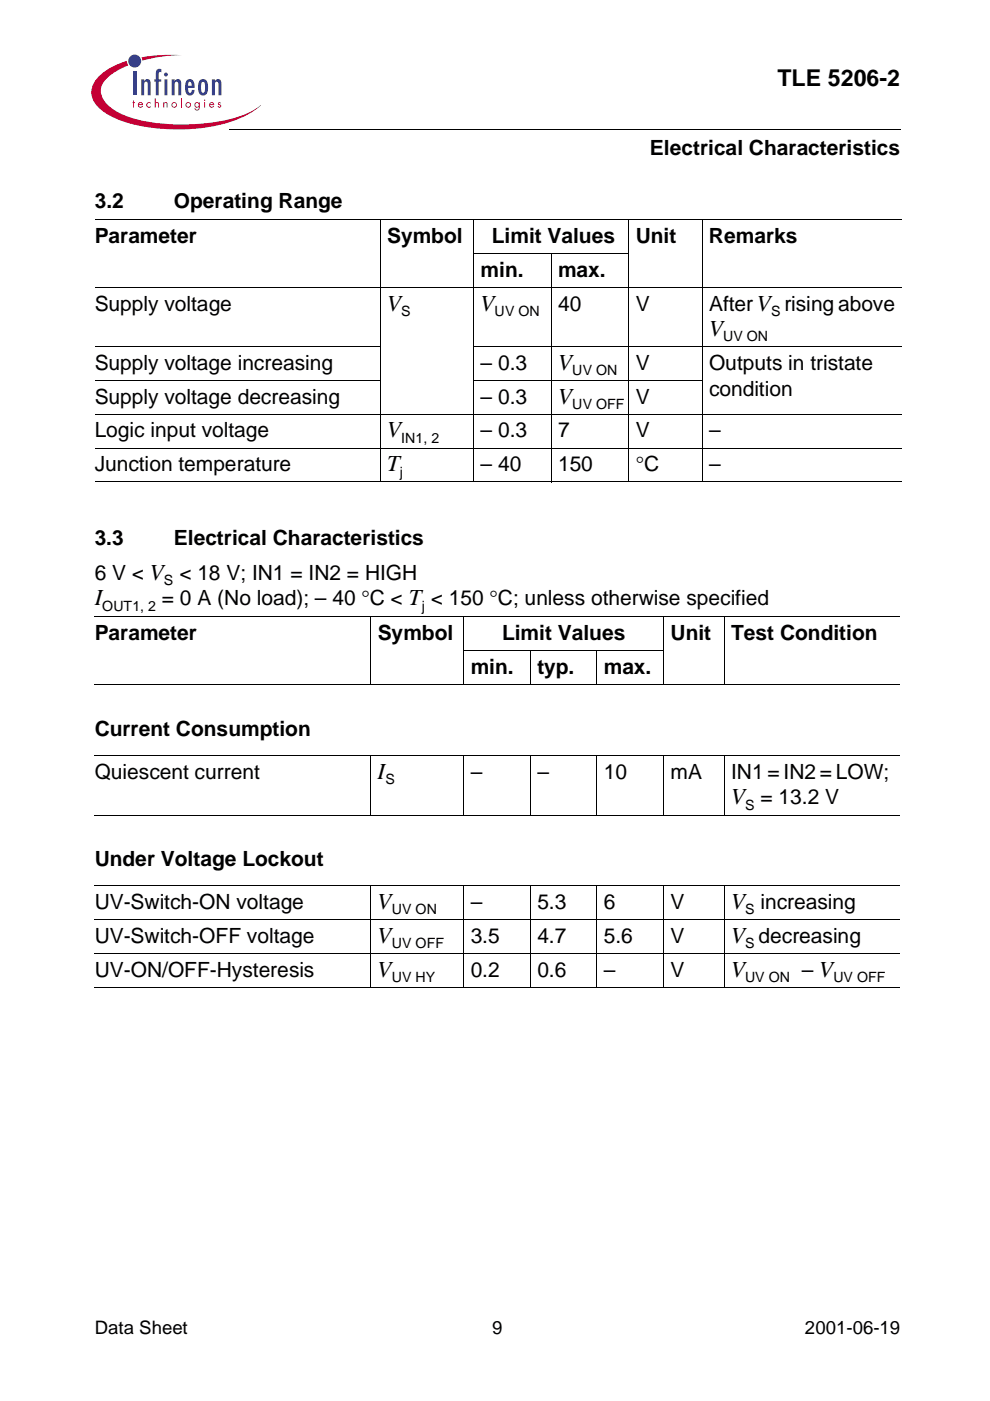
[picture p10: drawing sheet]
<svg xmlns="http://www.w3.org/2000/svg" width="210mm" height="297mm" viewBox="0 0 210 297" stroke-linecap="round" stroke-linejoin="round" font-family="sans-serif">
<g fill="#c40035">
<path d="M28.2 21.3h.2v.4h.2v.2h-.2v.9h-.2v-.9h-.1z"/>
<path d="M31.2 21.8l.6-.1 .2 .1v.2a.41 .41 0 0 0-.7-.1 .41 .41 0 0 0 .1 .7 .41 .41 0 0 0 .6-.1v.2a.6 .6 0 0 1-.8-.1 .6 .6 0 0 1 0-.8z"/>
<path d="M32.8 20.8h.2v1l.3-.2 .4 .3v.9h-.2v-.8l-.2-.2-.3 .3v.7h-.2z"/>
<path d="M34.6 21.7h.2v.1l.3-.2 .3 .1 .1 1.1h-.2v-.8l-.2-.2-.3 .3v.7h-.2z"/>
<path d="M38.3 20.8h.2v2h-.2z"/>
<path d="M46.2 21.8a.33 .33 0 0 1 .6 .1h-.4l.1 .2a.4 .4 0 0 1 .4 .3 .4 .4 0 0 1-.3 .4 .4 .4 0 0 1-.5-.2h.6l-.1-.3a.4 .4 0 0 1-.4-.5z"/>
<path d="M30 12.2a35.9 35.9 0 0 1 8.6-.5 31.2 31.2 0 0 0-8.4 1.2z"/>
<path d="M21 16.1a14.5 14.5 0 0 1 5.9-3.2l.3 1a9.8 9.8 0 0 0-5.7 4.3 4 4 0 0 0 1.7 4.4 20.4 20.4 0 0 0 11.2 3.6 39.1 39.1 0 0 0 18.4-2.3l2.5-1.6a19.1 19.1 0 0 1-10.1 4.5 40.7 40.7 0 0 1-19.8-1.3 9.9 9.9 0 0 1-5.6-4.2 4.3 4.3 0 0 1 1.2-5.2z"/>
<path d="M29.5 22l.3-.2 .3 .3h-.7zM29.4 21.8a.59 .59 0 0 0 0 .9 .59 .59 0 0 0 .9-.2l-.2-.1-.2 .2a.37 .37 0 0 1-.5-.3h.9a.54 .54 0 0 0-.3-.6 .54 .54 0 0 0-.6 .1z"/>
<path d="M36.5 22.2a.41 .41 0 0 1 .8 0 .41 .41 0 0 1-.8 0zM36.3 22.2a.6 .6 0 0 0 1.2 0 .6 .6 0 0 0-1.2 0z"/>
<path d="M39.5 22.2a.41 .41 0 0 1 .8 0 .41 .41 0 0 1-.8 0zM39.3 22.2a.6 .6 0 0 0 1.2 0 .6 .6 0 0 0-1.2 0z"/>
<path d="M41.4 22.2a.4 .4 0 0 1 .8 0 .4 .4 0 0 1-.8 0zM41.4 21.8a.57 .57 0 0 0-.1 .8 .57 .57 0 0 0 .8 0 .44 .44 0 0 1 0 .5 .44 .44 0 0 1-.5 .1l-.2-.3h-.2a.56 .56 0 0 0 .7 .5 .56 .56 0 0 0 .4-.6v-1.1h-.2v.1l-.3-.2z"/>
<path d="M43.3 21.7h.2v1.1h-.2zM43.3 21.2a.14 .14 0 0 1 .2 0 .14 .14 0 0 1-.2 0z"/>
<path d="M44.6 22l.3-.2 .3 .3h-.7zM44.5 21.8a.59 .59 0 0 0 0 .9 .59 .59 0 0 0 .9-.2l-.2-.1-.2 .2a.37 .37 0 0 1-.5-.3h.9a.54 .54 0 0 0-.3-.6 .54 .54 0 0 0-.6 .1z"/>
</g>
<g fill="#343e93">
<path d="M28.2 15.2h.7v5h-.7z"/>
<path d="M29.9 16.8h.7v.4a.77 .77 0 0 1 1-.4 .77 .77 0 0 1 .4 1.1v2.3h-.7v-2.6l-.4-.3a.58 .58 0 0 0-.3 .8v2.1h-.7z"/>
<path d="M33.2 14.8l.6-.2 .4 .1v.6h-.2l-.3 .3v1.2h.5v.5h-.5v2.9h-.7v-2.9h-.3v-.5h.3v-1.4z"/>
<path d="M36.4 16.8h.6v.4a.77 .77 0 0 1 1.1-.4 .77 .77 0 0 1 .3 1.1v2.3h-.6v-2.6l-.4-.3a.58 .58 0 0 0-.4 .8v2.1h-.6z"/>
<path d="M44.9 16.8h.7v.4a.77 .77 0 0 1 1-.4 .77 .77 0 0 1 .3 1.1v2.3h-.6v-2.6l-.4-.3a.58 .58 0 0 0-.3 .8v2.1h-.7z"/>
<path d="M34.9 16.8h.6v3.4h-.6zM34.8 15.8a.42 .42 0 0 1 .8 0 .42 .42 0 0 1-.8 0z"/>
<path d="M40 17.4l.2-.1a.73 .73 0 0 1 .4 .9h-.7zM39.8 16.9a2.68 2.68 0 0 0 0 3.2 1.01 1.01 0 0 0 1.1 0 1.01 1.01 0 0 0 .4-1h-.6l-.2 .5-.2 .1a.98 .98 0 0 1-.4-1.1l1.4-.1a1.54 1.54 0 0 0-1.1-1.7z"/>
<path d="M42.8 17.5l.3-.2a1.27 1.27 0 0 1 .4 1.5l-.2 .7-.2 .2a1.27 1.27 0 0 1-.5-1.5zM42.3 17.2l-.3 1.3a1.47 1.47 0 0 0 1.1 1.8 1.31 1.31 0 0 0 1-1.8 1.48 1.48 0 0 0-1-1.7l-.5 .1z"/>
<circle cx="28.6" cy="12.9" r="1.37"/>
</g>
<path d="M48.5 27.5l.1 .1zM190.9 27.5v.1z" fill="#000"/>
<g fill="none" stroke="#000" stroke-width=".21">
<path d="M48.6 27.6h142.3M20.1 46.6h171M80.6 46.5v55.7M100.3 53.8h33.1M100.4 46.5v55.7M116.9 53.7v48.5M133.3 46.5v55.7M148.9 46.5v55.7M20.1 60.9h171M20.1 73.5h60.6M100.3 73.5h90.8M20.1 80.7h60.6"/>
<path d="M20.1 87.8h171M20.1 95h171M100.3 80.7h48.6M20.1 102.2h171M20.1 130.8h170.8M78.6 130.7v14.5M98.2 138h42.6M98.3 130.7v14.5M112.5 137.9v7.3M126.5 137.9v7.3M140.7 130.7v14.5M153.5 130.7v14.5"/>
<path d="M20.1 145.1h170.8M20.1 160.2h170.8M20.1 172.8h170.8M78.6 160.1v12.7M98.3 160.1v12.7M112.5 160.1v12.7M126.5 160.1v12.7M140.7 160.1v12.7M153.5 160.1v12.7M20.1 187.8h170.8M20.1 195h170.8M78.6 187.8v21.6"/>
<path d="M98.3 187.8v21.6M112.5 187.8v21.6M126.5 187.8v21.6M140.7 187.8v21.6M153.5 187.8v21.6M20.1 202.2h170.8M20.1 209.3h170.8"/>
</g>
<g font-size="4.9">
<text x="164.8" y="18.2">TLE 5206-2</text>
<text x="82.1" y="65.9">V</text>
<text x="101.9" y="65.9">V</text>
<text x="150.3" y="71.3">V</text>
<text x="118.3" y="78.4">V</text>
<text x="118.3" y="85.6">V</text>
<text x="82.1" y="92.8">V</text>
<text x="82.1" y="99.9">T</text>
<text x="20.1" y="128.4">I</text>
<text x="80.1" y="165.1">I</text>
<text x="155" y="170.6">V = 13.2 V</text>
<text x="80.1" y="192.8">V</text>
<text x="155" y="192.8">V increasing</text>
<text x="80.1" y="199.9">V</text>
<text x="155" y="199.9">V decreasing</text>
<text x="80.1" y="207.1">V</text>
<text x="155" y="207.1">V</text>
</g>
<g font-size="4.4">
<text x="137.8" y="32.8">Electrical Characteristics</text>
<text x="20.1" y="44.1">3.2</text>
<text x="36.9" y="44.1">Operating Range</text>
<text x="20.1" y="51.5">Parameter</text>
<text x="82.1" y="51.5">Symbol</text>
<text x="104.3" y="51.5">Limit Values</text>
<text x="134.8" y="51.5">Unit</text>
<text x="150.3" y="51.5">Remarks</text>
<text x="101.9" y="58.7">min.</text>
<text x="118.3" y="58.7">max.</text>
<text x="20.1" y="65.9">Supply voltage</text>
<text x="118.3" y="65.9">40</text>
<text x="134.8" y="65.9">V</text>
<text x="150.3" y="65.9">AfterV rising above</text>
<text x="20.1" y="78.4">Supply voltage increasing</text>
<text x="101.9" y="78.4">– 0.3</text>
<text x="134.8" y="78.4">V</text>
<text x="150.3" y="78.4">Outputs in tristate</text>
<text x="150.3" y="83.9">condition</text>
<text x="20.1" y="85.6">Supply voltage decreasing</text>
<text x="101.9" y="85.6">– 0.3</text>
<text x="134.8" y="85.6">V</text>
<text x="20.1" y="92.8">Logic input voltage</text>
<text x="101.9" y="92.8">– 0.3</text>
<text x="118.3" y="92.8">7</text>
<text x="134.8" y="92.8">V</text>
<text x="150.3" y="92.8">–</text>
<text x="20.1" y="99.9">Junction temperature</text>
<text x="101.9" y="99.9">– 40</text>
<text x="118.3" y="99.9">150</text>
<text x="134.8" y="99.9">°C</text>
<text x="150.3" y="99.9">–</text>
<text x="20.1" y="115.5">3.3</text>
<text x="36.8" y="115.5">Electrical Characteristics</text>
<text x="20.1" y="122.9">6 V &lt; V &lt; 18 V; IN1 = IN2 = HIGH</text>
<text x="34.3" y="128.4">= 0 A (No load); – 40 °C &lt; T &lt; 150 °C; unless otherwise specified</text>
<text x="20.1" y="135.8">Parameter</text>
<text x="80.1" y="135.8">Symbol</text>
<text x="106.4" y="135.8">Limit Values</text>
<text x="142.2" y="135.8">Unit</text>
<text x="155" y="135.8">Test Condition</text>
<text x="99.8" y="142.9">min.</text>
<text x="113.9" y="142.9">typ.</text>
<text x="128" y="142.9">max.</text>
<text x="20.1" y="156">Current Consumption</text>
<text x="20.1" y="165.1">Quiescent current</text>
<text x="99.8" y="165.1">–</text>
<text x="113.9" y="165.1">–</text>
<text x="128" y="165.1">10</text>
<text x="142.2" y="165.1">mA</text>
<text x="155" y="165.1">IN1 = IN2 = LOW;</text>
<text x="20.1" y="183.6">Under Voltage Lockout</text>
<text x="20.1" y="192.8">UV-Switch-ON voltage</text>
<text x="99.8" y="192.8">–</text>
<text x="113.9" y="192.8">5.3</text>
<text x="128" y="192.8">6</text>
<text x="142.2" y="192.8">V</text>
<text x="20.1" y="199.9">UV-Switch-OFF voltage</text>
<text x="99.8" y="199.9">3.5</text>
<text x="113.9" y="199.9">4.7</text>
<text x="128" y="199.9">5.6</text>
<text x="142.2" y="199.9">V</text>
<text x="20.1" y="207.1">UV-ON/OFF-Hysteresis</text>
<text x="99.8" y="207.1">0.2</text>
<text x="113.9" y="207.1">0.6</text>
<text x="128" y="207.1">–</text>
<text x="142.2" y="207.1">V</text>
<text x="170" y="207.1">– V</text>
</g>
<g font-size="3.9">
<text x="20.1" y="282.9">Data Sheet</text>
<text x="104.4" y="282.9">9</text>
<text x="170.7" y="282.9">2001-06-19</text>
</g>
<g font-size="3">
<text x="85.1" y="67">S</text>
<text x="104.9" y="67">UV ON</text>
<text x="163.5" y="67">S</text>
<text x="153.3" y="72.4">UV ON</text>
<text x="121.3" y="79.5">UV ON</text>
<text x="121.3" y="86.7">UV OFF</text>
<text x="85.1" y="93.9">IN1, 2</text>
<text x="84.8" y="101">j</text>
<text x="34.8" y="124">S</text>
<text x="21.7" y="129.5">OUT1, 2</text>
<text x="89.4" y="129.5">j</text>
<text x="81.7" y="166.2">S</text>
<text x="158" y="171.7">S</text>
<text x="83.1" y="193.9">UV ON</text>
<text x="158" y="193.9">S</text>
<text x="83.1" y="201.1">UV OFF</text>
<text x="158" y="201.1">S</text>
<text x="83.1" y="208.2">UV HY</text>
<text x="158" y="208.2">UV ON</text>
<text x="176.7" y="208.2">UV OFF</text>
</g>
</svg>
